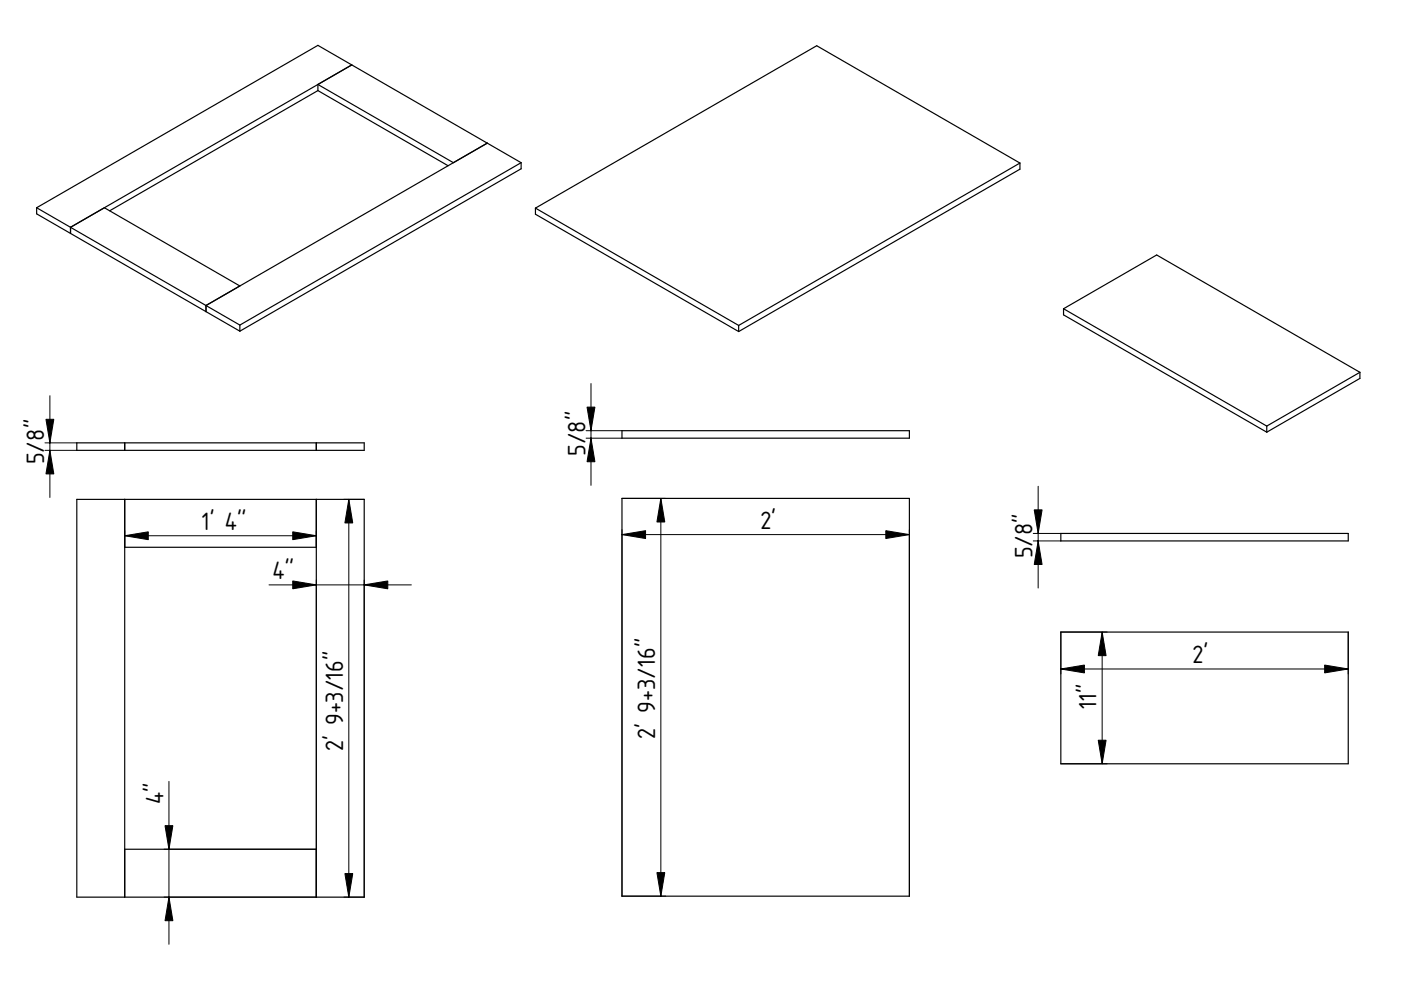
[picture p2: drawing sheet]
<svg xmlns="http://www.w3.org/2000/svg" width="297mm" height="210mm" viewBox="0 0 297 210" stroke-linecap="round" stroke-linejoin="round" font-family="sans-serif">
<g fill="none" stroke="#000" stroke-width=".25">
<path d="M67.4 17.9l28.7 16.6 7.2-4.2M67.4 17.9l7.2-4.1-59.7 34.4M67.4 19.2l27.6 15.9M67.4 17.9v1.3M67.4 19.2l-44.1 25.5M103.3 30.3l-35.9-20.7-59.6 34.4M103.3 30.3l7.2 4.2M103.3 30.3l-59.6 34.5M110.5 34.5l-59.6 34.4M110.5 34.5v1.3l-59.6 34.4M216.2 34.6l-43-24.9-59.7 34.4M216.2 34.6l-59.6 34.4"/>
<path d="M216.2 34.6v1.3l-59.6 34.4M7.8 44l43.1 24.9M7.8 44v1.3l43.1 24.9M14.9 48.2l7.2-4.2 28.8 16.6-7.2 4.2M14.9 48.2v1.3M113.5 44.1l43.1 24.9M113.5 44.1v1.3l43.1 24.9M43.7 64.8v1.3M50.9 68.9v1.3M156.6 69v1.3M225.5 65.5l43.1 24.8M225.5 65.5l19.7-11.4 43.1 24.8"/>
<path d="M225.5 65.5v1.3l43.1 24.8M288.3 78.9l-19.7 11.4M288.3 78.9v1.3l-19.7 11.4M16.3 93.9h60.9v1.6h-60.9zM26.4 93.9v1.6M67.1 93.9v1.6M131.9 91.3h60.9v1.6h-60.9zM268.6 90.3v1.3M16.3 105.9h60.9v84.3h-60.9zM26.4 105.9v84.3M26.4 116h40.7M67.1 105.9v84.3"/>
<path d="M131.9 105.7h60.9v84.3h-60.9zM224.9 113.1h61v1.6h-61zM224.9 134h61v27.9h-61zM26.4 180.1h40.7"/>
</g>
<g fill="none" stroke="#000" stroke-width=".21">
<path d="M9.5 93.9h6.8M9.5 95.5h6.8M10.6 83.9v21.6M124.3 91.3h7.6M124.3 92.9h7.6M125.3 81.3v21.6M26.4 113.6h40.7M26.4 112.6v3.4M67.1 112.6v3.4M72.9 105.9h4.3M74 105.9v84.3M131.9 105.7h9.3"/>
<path d="M131.9 112.3v77.7h9.3M131.9 113.3h60.9M140.1 105.7v84.3M192.8 112.3v77.7M219.1 113.1h5.8M219.1 114.7h5.8M220.1 103.1v21.6M57 124h30.2M67.1 123v67.2h-32.3M77.2 123v67.2h-4.3M233.7 134v27.9M234.7 134h-9.8v8.9"/>
<path d="M285.9 134v8.9M46.8 148h.1M162.3 147.8h.1M224.9 141.8h61M255.4 148h.1M35.8 165.7v34.5M224.9 161.9h9.8M34.8 180.1h32.3"/>
</g>
<g fill="#000" stroke="#000" stroke-width=".21">
<path d="M9.7 88.9h1.7l-.8 5zM10.6 95.5l.8 5h-1.7zM124.5 86.3h1.6l-.8 5zM125.3 92.9l.8 5h-1.6zM26.4 113.6l5-.8v1.6zM62.1 112.8l5 .8-5 .8zM74 105.9l.8 5h-1.7zM131.9 113.3l5-.8v1.7zM140.1 105.7l.8 5h-1.6zM187.8 112.5l5 .8-5 .9zM219.3 108.1h1.6l-.8 5zM220.1 114.7l.8 5h-1.6z"/>
<path d="M62.1 123.2l5 .8-5 .8zM77.2 124l5-.8v1.6zM233.7 134l.8 5h-1.7zM224.9 141.8l5-.8v1.7zM280.9 141l5 .8-5 .9zM232.8 156.9h1.7l-.8 5zM35 175.1h1.7l-.9 5zM35.8 190.2l.9 5h-1.7zM73.1 185.2h1.7l-.8 5zM139.3 185h1.6l-.8 5z"/>
</g>
<g font-size="5">
<text x="9.4" y="98.4" transform="rotate(-90 9.4 98.4)">5/8&quot;</text>
<text x="124.1" y="96.7" transform="rotate(-90 124.1 96.7)">5/8&quot;</text>
<text x="42.8" y="112.4">1' 4&quot;</text>
<text x="161.2" y="112.2">2'</text>
<text x="218.9" y="118.4" transform="rotate(-90 218.9 118.4)">5/8&quot;</text>
<text x="57.8" y="122.8">4&quot;</text>
<text x="252.8" y="140.7">2'</text>
<text x="232.5" y="150.3" transform="rotate(-90 232.5 150.3)">11&quot;</text>
<text x="72.7" y="159.3" transform="rotate(-90 72.7 159.3)">2' 9+3/16&quot;</text>
<text x="138.9" y="156.6" transform="rotate(-90 138.9 156.6)">2' 9+3/16&quot;</text>
<text x="34.6" y="170.5" transform="rotate(-90 34.6 170.5)">4&quot;</text>
</g>
</svg>
